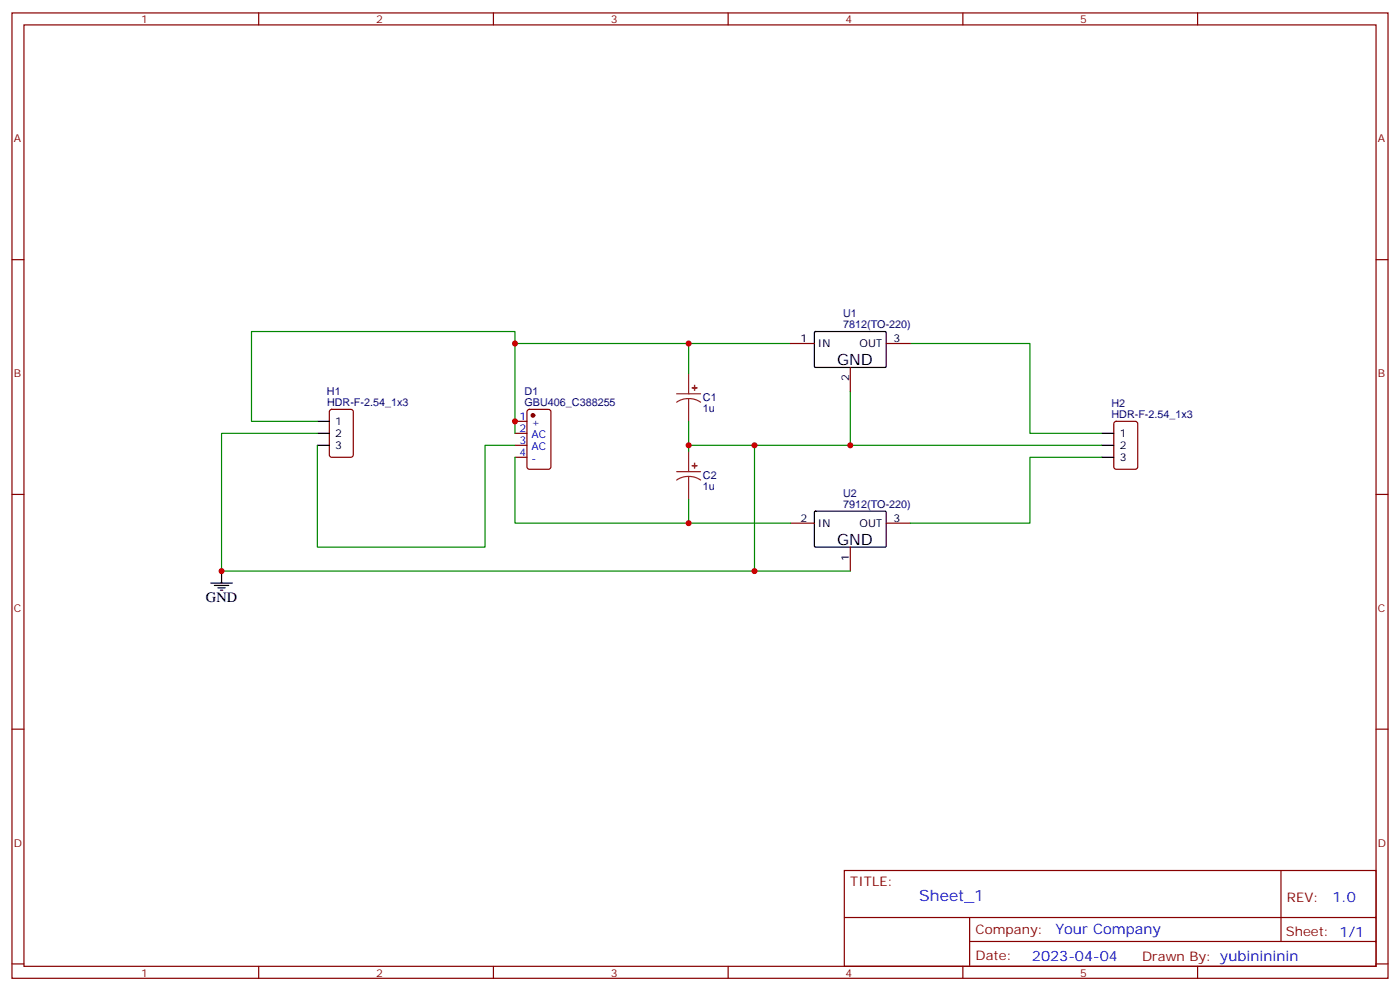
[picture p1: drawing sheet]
<svg xmlns="http://www.w3.org/2000/svg" width="412mm" height="292mm" viewBox="0 0 412 292" stroke-linecap="round" stroke-linejoin="round" font-family="sans-serif">
<g fill="none" stroke="#870000" stroke-width=".35">
<path d="M3.5 3.8h405.4v284.3h-405.4zM7.1 7.3h398.2v277.3h-398.2zM76.2 3.8v3.5M145.3 3.8v3.5M214.5 3.8v3.5M283.6 3.8v3.5M352.8 3.8v3.5M3.5 76.5h3.6M405.3 76.5h3.6M232.8 101.2h7.1M250.5 108.2v7.1M261.1 101.2h7"/>
<path d="M97.2 120.8l.5-.2h5.7l.6 .4 .1 13-.5 .6-5.9 .1-.6-.5-.1-12.9zM151.7 124.1h3.5M151.7 127.6h3.5M151.7 131.2h3.5M151.7 134.7h3.5M155.5 120.8l.4-.2h5.7l.6 .4 .1 16.5-.5 .7h-5.9l-.6-.4-.1-16.5zM328.3 124.3l.5-.2h5.6l.7 .4v13l-.4 .7h-5.9l-.7-.4v-13zM3.5 145.6h3.6M232.8 154.1h7.1M261.1 154.1h7M405.3 145.6h3.6M250.5 161.1v7.1"/>
<path d="M3.5 214.8h3.6M405.3 214.8h3.6M248.7 256.4h156.6v28.2h-156.6zM377.3 256.4v20.9M248.7 270.2h156.5M285.6 277.3h119.6M285.6 270.2v14.2M3.5 283.9h3.6M76.2 284.6v3.5M145.3 284.6v3.5M214.5 284.6v3.5M283.6 284.6v3.5"/>
<path d="M352.8 284.6v3.5M405.3 283.9h3.6"/>
</g>
<g fill="none" stroke="#000" stroke-width=".35">
<path d="M239.9 97.8l.3-.2 20.7 .1 .2 .3-.1 10.1-.3 .1h-20.6l-.2-.3zM93.5 131.2h3.5M93.5 124.1h3.5M93.5 127.6h3.5M324.6 131.2h3.5M324.6 127.6h3.5M324.6 134.7h3.5M239.9 150.7l.3-.1h20.7l.2 .3-.1 10.1-.3 .1h-20.6l-.2-.3zM62.1 171.7h6.3M63.1 172.4h4.3M64.2 173.1h2.1M64.9 173.8h.7"/>
<path d="M65.3 168.2v3.5"/>
</g>
<circle cx="157" cy="122.3" r=".53" fill="#870000" stroke="#870000" stroke-width=".35"/>
<path d="M199.3 116h7.1M202.8 117.4l-1.8 .2-1.7 .9M202.8 117.4l1.9 .2 1.7 .9M202.8 110v6M202.8 117.4v6.7M199.3 138.9h7.1M202.8 132.9v6M202.8 140.3l-1.8 .3-1.7 .8M202.8 140.3l1.9 .3 1.7 .8M202.8 140.3v6.7" fill="none" stroke="#8c2424" stroke-width=".35"/>
<g fill="#8c2424" stroke="#8c2424" stroke-width=".35">
<path d="M203.9 114.2l1.4 .1z"/>
<path d="M204.6 113.5v1.4z"/>
<path d="M203.9 137.2h1.4z"/>
<path d="M204.6 136.5v1.4z"/>
</g>
<g fill="none" stroke="#008700" stroke-width=".35">
<path d="M151.7 101.2h81.1M202.8 101.2v8.8M250.5 115.3v15.9M268.1 101.2h35.3v26.4h21.2M93.5 127.6h-28.2v40.6h185.2M93.5 131.2v29.9h49.4v-29.9h8.8M93.5 124.1h-19.4v-26.5h77.6v30M151.7 134.7v19.4h81.1M202.8 124.1v8.8M202.8 131.2h121.8M222.2 131.2v37M324.6 134.7h-21.2v19.4h-35.3"/>
<path d="M202.8 147v7.1"/>
</g>
<g fill="#c00">
<circle cx="151.7" cy="124.1" r=".88"/>
<circle cx="151.7" cy="101.2" r=".88"/>
<circle cx="65.3" cy="168.2" r=".88"/>
<circle cx="202.8" cy="154.1" r=".88"/>
<circle cx="202.8" cy="101.2" r=".88"/>
<circle cx="202.8" cy="131.2" r=".88"/>
<circle cx="222.3" cy="168.2" r=".88"/>
<circle cx="222.3" cy="131.2" r=".88"/>
<circle cx="250.5" cy="131.2" r=".88"/>
</g>
<g font-size="4.6">
<text x="246.6" y="107.5">GND</text>
<text x="246.6" y="160.4">GND</text>
</g>
<text font-size="4.6" fill="#00f" x="270.8" y="265.4">Sheet_1</text>
<text font-size="4.2" x="60.7" y="177.4">GND</text>
<g font-size="4.2" fill="#00f">
<text x="392.5" y="265.7">1.0</text>
<text x="310.9" y="275.2">Your Company</text>
<text x="304" y="283">2023-04-04</text>
</g>
<g font-size="3.9" fill="#800">
<text x="250.5" y="261">TITLE:</text>
<text x="379.1" y="265.7">REV:</text>
<text x="287.4" y="275.2">Company:</text>
<text x="378.7" y="275.8">Sheet: 1/1</text>
<text x="287.4" y="282.9">Date:</text>
<text x="336.4" y="282.9">Drawn By: yubinininin</text>
</g>
<g font-size="3.2" fill="#800">
<text x="41.6" y="6.8">1</text>
<text x="110.8" y="6.8">2</text>
<text x="179.9" y="6.8">3</text>
<text x="249.1" y="6.8">4</text>
<text x="318.2" y="6.8">5</text>
<text x="4.1" y="41.9">A</text>
<text x="405.9" y="41.9">A</text>
<text x="4.1" y="111.1">B</text>
<text x="405.9" y="111.1">B</text>
<text x="4.1" y="180.2">C</text>
<text x="405.9" y="180.2">C</text>
<text x="4.1" y="249.3">D</text>
<text x="405.9" y="249.3">D</text>
<text x="41.6" y="287.6">1</text>
<text x="110.8" y="287.6">2</text>
<text x="179.9" y="287.6">3</text>
<text x="249.1" y="287.6">4</text>
<text x="318.2" y="287.6">5</text>
</g>
<g font-size="3.2" fill="#000080">
<text x="248.4" y="93.4">U1</text>
<text x="248.4" y="96.6">7812(TO-220)</text>
<text x="96.3" y="116.3">H1</text>
<text x="96.3" y="119.5">HDR-F-2.54_1x3</text>
<text x="154.5" y="119.5">GBU406_C388255</text>
<text x="154.5" y="116.3">D1</text>
<text x="207.1" y="118.1">C1</text>
<text x="327.4" y="119.9">H2</text>
<text x="207.1" y="121.3">1u</text>
<text x="327.4" y="123">HDR-F-2.54_1x3</text>
<text x="207.1" y="141">C2</text>
<text x="207.1" y="144.2">1u</text>
<text x="248.4" y="149.5">7912(TO-220)</text>
<text x="248.4" y="146.3">U2</text>
</g>
<g font-size="3.2">
<text x="235.8" y="100.8">1</text>
<text x="263.2" y="100.8">3</text>
<text x="240.9" y="102.2">IN</text>
<text x="253.2" y="102.2">OUT</text>
<text x="250.1" y="112.4" transform="rotate(-90 250.1 112.4)">2</text>
<text x="98.8" y="125.2">1</text>
<text x="98.8" y="128.7">2</text>
<text x="329.8" y="128.7">1</text>
<text x="98.8" y="132.2">3</text>
<text x="329.8" y="135.7">3</text>
<text x="329.8" y="132.2">2</text>
<text x="235.8" y="153.7">2</text>
<text x="240.9" y="155.2">IN</text>
<text x="253.2" y="155.2">OUT</text>
<text x="263.2" y="153.7">3</text>
<text x="250.1" y="165.3" transform="rotate(-90 250.1 165.3)">1</text>
</g>
<g font-size="3.2" fill="#00f">
<text x="153" y="123.8">1</text>
<text x="156.5" y="125.5">+</text>
<text x="153" y="127.3">2</text>
<text x="153" y="130.8">3</text>
<text x="156.5" y="129">AC</text>
<text x="153" y="134.3">4</text>
<text x="156.5" y="132.6">AC</text>
<text x="156.5" y="136.1">-</text>
</g>
</svg>
